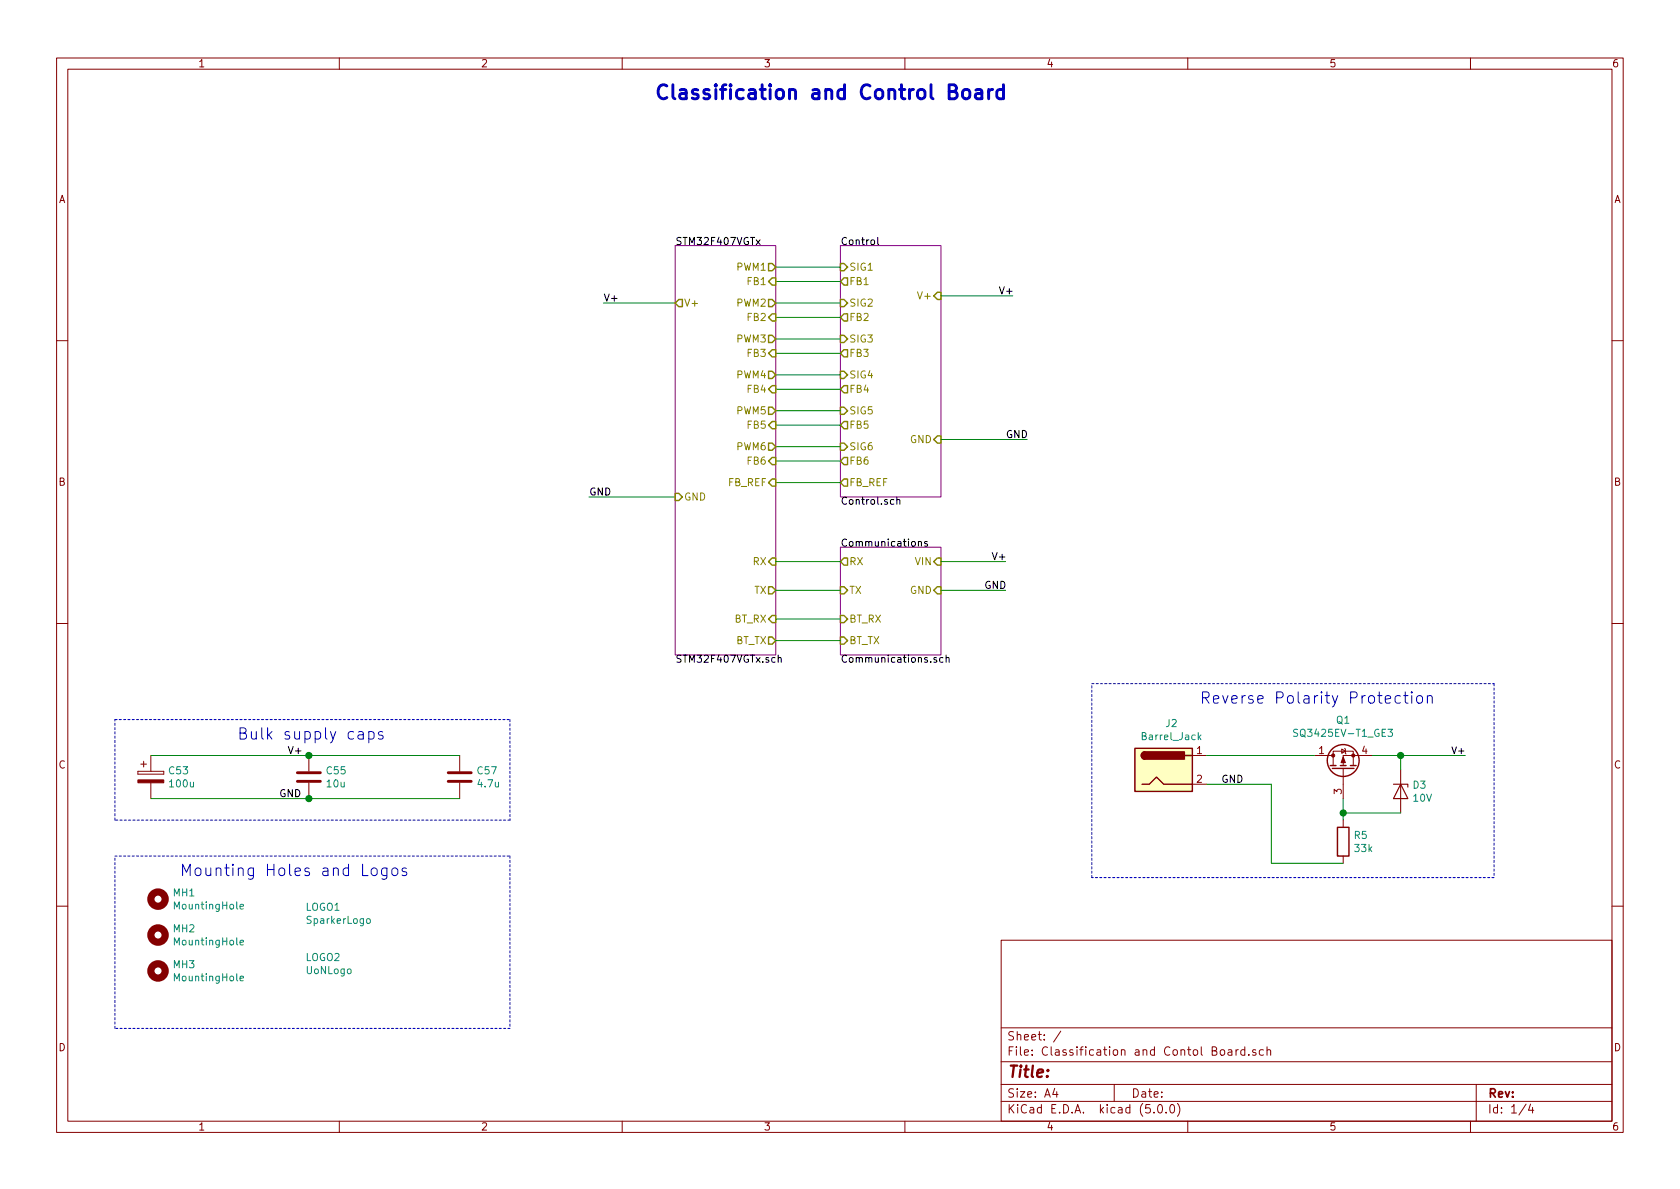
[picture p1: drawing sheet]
EESchema Schematic File Version 4
LIBS:Classification and Contol Board-cache
EELAYER 26 0
EELAYER END
$Descr A4 11693 8268
encoding utf-8
Sheet 1 4
Title ""
Date ""
Rev ""
Comp ""
Comment1 ""
Comment2 ""
Comment3 ""
Comment4 ""
$EndDescr
$Comp
L Device:CP C53
U 1 1
P 1050 5400
F 0 "C53" H 1168 5446 50  0000 L CNN
F 1 "100u" H 1168 5355 50  0000 L CNN
F 2 "Capacitor_SMD:CP_Elec_6.3x7.7" H 1088 5250 50  0001 C CNN
F 3 "~" H 1050 5400 50  0001 C CNN
	1    1050 5400
	1    0    0    -1  
$EndComp
$Comp
L Device:C C55
U 1 1
P 2150 5400
F 0 "C55" H 2265 5446 50  0000 L CNN
F 1 "10u" H 2265 5355 50  0000 L CNN
F 2 "Capacitor_SMD:CP_Elec_4x5.4" H 2188 5250 50  0001 C CNN
F 3 "~" H 2150 5400 50  0001 C CNN
	1    2150 5400
	1    0    0    -1  
$EndComp
$Comp
L Device:C C57
U 1 1
P 3200 5400
F 0 "C57" H 3315 5446 50  0000 L CNN
F 1 "4.7u" H 3315 5355 50  0000 L CNN
F 2 "Capacitor_SMD:C_0603_1608Metric" H 3238 5250 50  0001 C CNN
F 3 "~" H 3200 5400 50  0001 C CNN
	1    3200 5400
	1    0    0    -1  
$EndComp
Connection ~ 2150 5250
Connection ~ 2150 5550
Text Label 2000 5250 0    50   ~ 0
V+
Text Label 2100 5550 2    50   ~ 0
GND
$Comp
L Device:R R5
U 1 1
P 9350 5850
F 0 "R5" H 9420 5896 50  0000 L CNN
F 1 "33k" H 9420 5805 50  0000 L CNN
F 2 "Resistor_SMD:R_0603_1608Metric" V 9280 5850 50  0001 C CNN
F 3 "~" H 9350 5850 50  0001 C CNN
	1    9350 5850
	1    0    0    -1  
$EndComp
$Comp
L Device:D_Zener D3
U 1 1
P 9750 5500
F 0 "D3" V 9704 5579 50  0000 L CNN
F 1 "10V" V 9795 5579 50  0000 L CNN
F 2 "Diode_SMD:D_SMA" H 9750 5500 50  0001 C CNN
F 3 "~" H 9750 5500 50  0001 C CNN
	1    9750 5500
	0    1    1    0   
$EndComp
Wire Wire Line
	9750 5650 9350 5650
Wire Wire Line
	9350 5650 9350 5550
Wire Wire Line
	9350 5650 9350 5700
Connection ~ 9350 5650
Wire Wire Line
	9550 5250 9750 5250
Wire Wire Line
	9750 5350 9750 5250
Connection ~ 9750 5250
Wire Wire Line
	9750 5250 10200 5250
Text Label 10100 5250 0    47   ~ 0
V+
$Comp
L Connector:Barrel_Jack J2
U 1 1
P 8100 5350
F 0 "J2" H 8155 5675 50  0000 C CNN
F 1 "Barrel_Jack" H 8155 5584 50  0000 C CNN
F 2 "Connector_BarrelJack:BarrelJack_CUI_PJ-063AH_Horizontal" H 8150 5310 50  0001 C CNN
F 3 "~" H 8150 5310 50  0001 C CNN
	1    8100 5350
	1    0    0    -1  
$EndComp
Wire Wire Line
	8400 5450 8850 5450
Wire Wire Line
	8850 5450 8850 6000
Wire Wire Line
	8850 6000 9350 6000
Text Label 8500 5450 0    50   ~ 0
GND
$Sheet
S 5850 1700 700  1750
U 5EB7719E
F0 "Control" 50
F1 "Control.sch" 50
F2 "SIG1" I L 5850 1850 50 
F3 "SIG2" I L 5850 2100 50 
F4 "SIG3" I L 5850 2350 50 
F5 "SIG4" I L 5850 2600 50 
F6 "FB4" O L 5850 2700 50 
F7 "SIG5" I L 5850 2850 50 
F8 "FB5" O L 5850 2950 50 
F9 "SIG6" I L 5850 3100 50 
F10 "FB6" O L 5850 3200 50 
F11 "V+" I R 6550 2050 50 
F12 "GND" I R 6550 3050 50 
F13 "FB_REF" O L 5850 3350 50 
F14 "FB3" O L 5850 2450 50 
F15 "FB2" O L 5850 2200 50 
F16 "FB1" O L 5850 1950 50 
$EndSheet
$Sheet
S 5850 3800 700  750 
U 5EB771C9
F0 "Communications" 50
F1 "Communications.sch" 50
F2 "TX" I L 5850 4100 50 
F3 "RX" O L 5850 3900 50 
F4 "VIN" I R 6550 3900 50 
F5 "GND" I R 6550 4100 50 
F6 "BT_TX" I L 5850 4450 50 
F7 "BT_RX" I L 5850 4300 50 
$EndSheet
Wire Wire Line
	7050 2050 6550 2050
Wire Wire Line
	6550 3900 7000 3900
Wire Wire Line
	6550 4100 7000 4100
Wire Wire Line
	4700 3450 4100 3450
Text Label 6950 2050 0    50   ~ 0
V+
Text Label 4100 3450 0    50   ~ 0
GND
Text Label 6900 3900 0    50   ~ 0
V+
Text Label 6850 4100 0    50   ~ 0
GND
Wire Wire Line
	7150 3050 6550 3050
Text Label 7000 3050 0    50   ~ 0
GND
Wire Wire Line
	4700 2100 4200 2100
Text Label 4200 2100 0    50   ~ 0
V+
Text Notes 4550 700  0    98   ~ 20
Classification and Control Board
Text Notes 1650 5150 0    79   ~ 0
Bulk supply caps
Text Notes 8350 4900 0    79   ~ 0
Reverse Polarity Protection
Wire Notes Line
	800  5000 3550 5000
Wire Notes Line
	3550 5000 3550 5700
Wire Notes Line
	3550 5700 800  5700
Wire Notes Line
	800  5700 800  5000
Wire Notes Line
	7600 4750 10400 4750
Wire Notes Line
	10400 4750 10400 6100
Wire Notes Line
	10400 6100 7600 6100
Wire Notes Line
	7600 6100 7600 4750
Wire Wire Line
	5850 1850 5400 1850
Wire Wire Line
	5850 1950 5400 1950
Wire Wire Line
	5850 2100 5400 2100
Wire Wire Line
	5400 2200 5850 2200
Wire Wire Line
	5850 2350 5400 2350
Wire Wire Line
	5400 2450 5850 2450
Wire Wire Line
	5850 2600 5400 2600
Wire Wire Line
	5400 2700 5850 2700
Wire Wire Line
	5850 2850 5400 2850
Wire Wire Line
	5400 2950 5850 2950
Wire Wire Line
	5850 3100 5400 3100
Wire Wire Line
	5400 3200 5850 3200
Wire Wire Line
	5850 3350 5400 3350
$Comp
L Mechanical:MountingHole MH1
U 1 1
P 1100 6250
F 0 "MH1" H 1200 6296 50  0000 L CNN
F 1 "MountingHole" H 1200 6205 50  0000 L CNN
F 2 "MountingHole:MountingHole_2.7mm_M2.5" H 1100 6250 50  0001 C CNN
F 3 "~" H 1100 6250 50  0001 C CNN
	1    1100 6250
	1    0    0    -1  
$EndComp
$Comp
L Mechanical:MountingHole MH2
U 1 1
P 1100 6500
F 0 "MH2" H 1200 6546 50  0000 L CNN
F 1 "MountingHole" H 1200 6455 50  0000 L CNN
F 2 "MountingHole:MountingHole_2.7mm_M2.5" H 1100 6500 50  0001 C CNN
F 3 "~" H 1100 6500 50  0001 C CNN
	1    1100 6500
	1    0    0    -1  
$EndComp
$Comp
L Mechanical:MountingHole MH3
U 1 1
P 1100 6750
F 0 "MH3" H 1200 6796 50  0000 L CNN
F 1 "MountingHole" H 1200 6705 50  0000 L CNN
F 2 "MountingHole:MountingHole_2.7mm_M2.5" H 1100 6750 50  0001 C CNN
F 3 "~" H 1100 6750 50  0001 C CNN
	1    1100 6750
	1    0    0    -1  
$EndComp
$Comp
L My_Graphics:UoNLogo LOGO2
U 1 1
P 2100 6700
F 0 "LOGO2" H 2125 6746 50  0000 L CNN
F 1 "UoNLogo" H 2125 6655 50  0000 L CNN
F 2 "Sparker:UoN" H 2100 6700 50  0001 C CNN
F 3 "" H 2100 6700 50  0001 C CNN
	1    2100 6700
	1    0    0    -1  
$EndComp
$Comp
L My_Graphics:SparkerLogo LOGO1
U 1 1
P 2100 6350
F 0 "LOGO1" H 2125 6396 50  0000 L CNN
F 1 "SparkerLogo" H 2125 6305 50  0000 L CNN
F 2 "Sparker:NASA_small" H 2000 6400 50  0001 C CNN
F 3 "" H 2000 6400 50  0001 C CNN
	1    2100 6350
	1    0    0    -1  
$EndComp
Text Notes 1250 6100 0    79   ~ 0
Mounting Holes and Logos
Wire Notes Line
	800  5950 3550 5950
Wire Notes Line
	3550 5950 3550 7150
Wire Notes Line
	3550 7150 800  7150
Wire Notes Line
	800  7150 800  5950
$Comp
L My_dmp2100u:SQ3425EV-T1_GE3 Q1
U 1 1
P 9350 5300
F 0 "Q1" V 9643 5300 50  0000 C CNN
F 1 "SQ3425EV-T1_GE3" V 9552 5300 50  0000 C CNN
F 2 "Package_TO_SOT_SMD:TSOT-23-6" H 9050 5400 50  0001 C CNN
F 3 "" H 9050 5400 50  0001 C CNN
	1    9350 5300
	0    -1   -1   0   
$EndComp
Wire Wire Line
	1050 5250 2150 5250
Wire Wire Line
	1050 5550 2150 5550
Wire Wire Line
	2150 5250 3200 5250
Wire Wire Line
	2150 5550 3200 5550
Wire Wire Line
	8400 5250 9150 5250
$Sheet
S 4700 1700 700  2850
U 5EB4567D
F0 "STM32F407VGTx" 50
F1 "STM32F407VGTx.sch" 50
F2 "TX" O R 5400 4100 50 
F3 "RX" I R 5400 3900 50 
F4 "PWM1" O R 5400 1850 50 
F5 "PWM2" O R 5400 2100 50 
F6 "PWM3" O R 5400 2350 50 
F7 "PWM4" O R 5400 2600 50 
F8 "PWM5" O R 5400 2850 50 
F9 "PWM6" O R 5400 3100 50 
F10 "FB1" I R 5400 1950 50 
F11 "FB2" I R 5400 2200 50 
F12 "FB3" I R 5400 2450 50 
F13 "FB4" I R 5400 2700 50 
F14 "FB6" I R 5400 3200 50 
F15 "V+" O L 4700 2100 50 
F16 "FB5" I R 5400 2950 50 
F17 "GND" I L 4700 3450 50 
F18 "FB_REF" I R 5400 3350 50 
F19 "BT_TX" O R 5400 4450 50 
F20 "BT_RX" I R 5400 4300 50 
$EndSheet
Wire Wire Line
	5850 3900 5400 3900
Wire Wire Line
	5400 4100 5850 4100
Wire Wire Line
	5850 4300 5400 4300
Wire Wire Line
	5850 4450 5400 4450
$EndSCHEMATC
